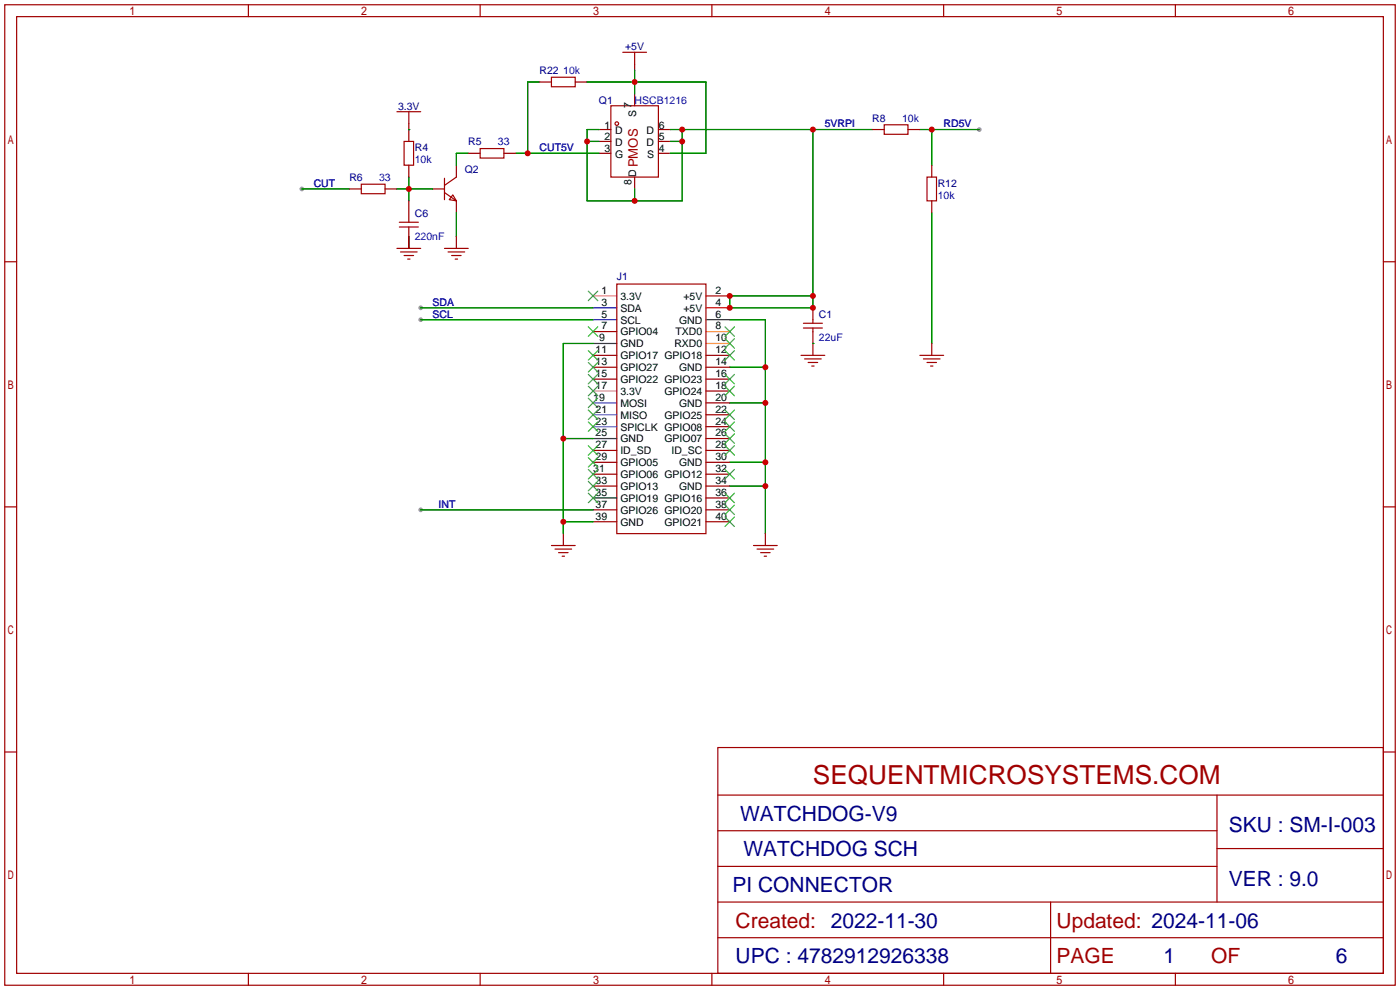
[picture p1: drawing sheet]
<svg xmlns="http://www.w3.org/2000/svg" width="299mm" height="212mm" viewBox="0 0 299 212" stroke-linecap="round" stroke-linejoin="round" font-family="sans-serif">
<g fill="#999">
<circle cx="89.9" cy="68.3" r=".51"/>
<circle cx="89.9" cy="65.8" r=".51"/>
<circle cx="89.9" cy="109" r=".51"/>
<circle cx="64.5" cy="40.4" r=".51"/>
<circle cx="209.3" cy="27.7" r=".51"/>
</g>
<g fill="none" stroke="#a10000" stroke-width=".25">
<path d="M1 1h297.2v209.6h-297.2zM3.6 3.6h292.1v204.4h-292.1zM53.1 1v2.6M102.6 1v2.6M117.9 16.5h5v2h-5zM133.1 11.2h5.1M135.6 11.2v2.5M152.1 1v2.6M201.7 1v2.6M251.2 1v2.6M77.2 39.4h5.1v2h-5.1zM84.8 23.9h5.1"/>
<path d="M86.4 30.2h2v5.1h-2zM87.4 23.9v2.5M95 38.1v4.6M97.5 37.8l-2.5 1.8M102.6 31.8h5.1v2h-5.1zM130.6 22.6h10.1v15.2h-10.1zM189 26.7h5.1v2h-5.1zM198.1 37.8h2.1v5.1h-2.1zM1 55.9h2.6M84.8 53.1h5.1M85.3 48.5h4.1M85.3 47.5h4.1"/>
<path d="M85.6 53.8h3.6M86.4 54.6h2M87.1 55.4h.5M95 41.1l2.5 1.8M95 53.1h5.1M95.8 53.8h3.5M96.5 54.6h2.1M96.8 41.7l.7 1.2-1.5-.2zM97.3 55.4h.5M295.7 55.9h2.5M131.8 60.7h19.1v53.3h-19.1zM171.2 75.9h5.1"/>
<path d="M171.7 70.1h4.1M171.7 69.1h4.1M172 76.7h3.5M172.7 77.5h2.1M173.5 78.2h.5M173.7 68.3v.8M173.7 70.1v.8M196.6 75.9h5.1M197.4 76.7h3.5M198.1 77.5h2.1M198.9 78.2h.5M1 108.3h2.6"/>
<path d="M117.9 116.6h5M118.6 117.3h3.6M119.4 118.1h2M120.1 118.9h.5M161 116.6h5.1M161.8 117.3h3.6M162.6 118.1h2M163.3 118.9h.5M295.7 108.3h2.5M153.4 159.8h142.3v48.2h-142.3zM1 160.7h2.6M153.4 169.9h142.3"/>
<path d="M153.4 177.5h106.7M260.1 169.9v22.9M295.7 160.7h2.5M153.4 185.2h106.7M153.4 192.8h142.3M224.5 192.8v15.2M260.1 181.4h35.6M53.1 208v2.6M102.6 208v2.6M152.1 208v2.6M153.4 200.4h142.3M201.7 208v2.6"/>
<path d="M251.2 208v2.6"/>
<circle cx="131.8" cy="26.4" r=".38"/>
</g>
<g fill="none" stroke="#008700" stroke-width=".25">
<path d="M115.3 17.5h-2.5v15.3M125.5 17.5h25.4v15.3h-7.6M135.6 15v5.1M87.4 27.7h.1M87.4 37.8v5.1M100.1 32.8h-2.6v2.5M110.2 32.8h17.8M125.5 30.2h2.5M128 27.7h-2.5v15.2h20.3v-15.2M143.3 27.7h43.1M143.3 30.2h2.5M173.7 27.7v38.1h-17.7v-2.6h17.7"/>
<path d="M196.6 27.7h12.7M199.1 27.7v7.6M64.5 40.4h10.2M84.8 40.4h7.7M87.4 50.5v2.6M97.5 45.5v5M135.6 40.4v2.5M199.1 45.5v27.9M89.9 68.3h36.8M89.9 65.8h36.8M126.7 73.4h-6.3v40.6M156 68.3h7.6v45.7"/>
<path d="M156 78.5h7.6M173.7 73.4h.1M120.4 93.7h6.3M156 86.1h7.6M156 98.8h7.6M89.9 109h36.8M120.4 111.5h6.3M156 103.9h7.6"/>
</g>
<g fill="none" stroke="#870000" stroke-width=".25">
<path d="M115.3 17.5h2.6M122.9 17.5h2.6M135.6 13.7v1.3M87.4 26.4v3.8M87.4 35.3v2.5M97.5 35.3v2.5M100.1 32.8h2.5M107.7 32.8h2.5M128 27.7h2.6M128 30.2h2.6M128 32.8h2.6M135.6 20.1v2.5"/>
<path d="M135.6 37.8v2.6M140.7 27.7h2.6M140.7 30.2h2.6M140.7 32.8h2.6M186.4 27.7h2.6M194.1 27.7h2.5M199.1 35.3v2.5M74.7 40.4h2.5M82.3 40.4h2.5M87.4 42.9v4.6M87.4 48.5v4.6M92.5 40.4h2.5"/>
<path d="M97.5 42.9v2.6M97.5 50.5v2.6M199.1 42.9v2.6M126.7 78.5h5.1M126.7 75.9h5.1M126.7 70.9h5.1M150.9 78.5h5.1M150.9 75.9h5.1M173.7 65.8v2.5M173.7 70.9v5M199.1 73.4v2.5M126.7 81h5.1"/>
<path d="M126.7 98.8h5.1M126.7 96.3h5.1M150.9 86.1h5.1M150.9 83.6h5.1M150.9 81h5.1M150.9 98.8h5.1M150.9 96.3h5.1M150.9 93.7h5.1M150.9 91.2h5.1M150.9 88.6h5.1M120.4 114v2.6M126.7 111.5h5.1"/>
<path d="M126.7 109h5.1M126.7 103.9h5.1M126.7 101.3h5.1M150.9 111.5h5.1M150.9 109h5.1M150.9 106.4h5.1M150.9 103.9h5.1M150.9 101.3h5.1M163.6 114v2.6"/>
</g>
<path d="M126.7 86.1h5.1M126.7 91.2h5.1M126.7 88.6h5.1" fill="none" stroke="#90f" stroke-width=".25"/>
<g fill="none" stroke="#3c3" stroke-width=".25">
<path d="M125.7 77.5l2.1 2M125.7 74.9l2.1 2.1M125.7 69.8l2.1 2.1M125.7 62.2l2.1 2.1M127.8 77.5l-2.1 2M127.8 74.9l-2.1 2.1M127.8 69.8l-2.1 2.1M127.8 62.2l-2.1 2.1M154.9 74.9l2.1 2.1M154.9 72.4l2.1 2M154.9 69.8l2.1 2.1M157 74.9l-2.1 2.1"/>
<path d="M157 72.4l-2.1 2M157 69.8l-2.1 2.1M125.7 85.1l2.1 2M125.7 82.5l2.1 2.1M125.7 80l2.1 2M125.7 97.8l2.1 2M125.7 95.2l2.1 2.1M125.7 90.2l2.1 2M125.7 87.6l2.1 2.1M127.8 85.1l-2.1 2M127.8 82.5l-2.1 2.1M127.8 80l-2.1 2"/>
<path d="M127.8 97.8l-2.1 2M127.8 95.2l-2.1 2.1M127.8 90.2l-2.1 2M127.8 87.6l-2.1 2.1M154.9 82.5l2.1 2.1M154.9 80l2.1 2M154.9 95.2l2.1 2.1M154.9 92.7l2.1 2M154.9 90.2l2.1 2M154.9 87.6l2.1 2.1M157 82.5l-2.1 2.1M157 80l-2.1 2"/>
<path d="M157 95.2l-2.1 2.1M157 92.7l-2.1 2M157 90.2l-2.1 2M157 87.6l-2.1 2.1M125.7 105.4l2.1 2M125.7 102.9l2.1 2M125.7 100.3l2.1 2.1M127.8 105.4l-2.1 2M127.8 102.9l-2.1 2M127.8 100.3l-2.1 2.1M154.9 110.5l2.1 2M154.9 107.9l2.1 2.1"/>
<path d="M154.9 105.4l2.1 2M154.9 100.3l2.1 2.1M157 110.5l-2.1 2M157 107.9l-2.1 2.1M157 105.4l-2.1 2M157 100.3l-2.1 2.1"/>
</g>
<path d="M126.7 63.2h5.1M126.7 83.6h5.1" fill="none" stroke="#f0f" stroke-width=".25"/>
<path d="M150.9 73.4h5.1M150.9 70.9h5.1" fill="none" stroke="#f90" stroke-width=".25"/>
<path d="M126.7 73.4h5.1M126.7 93.7h5.1M126.7 106.4h5.1" fill="none" stroke="#000" stroke-width=".25"/>
<path d="M150.9 68.3h5.1" fill="none" stroke="#333" stroke-width=".25"/>
<path d="M126.7 68.3h5.1M126.7 65.8h5.1" fill="none" stroke="#00f" stroke-width=".25"/>
<path d="M150.9 65.8h5.1M150.9 63.2h5.1" fill="none" stroke="#f00" stroke-width=".25"/>
<g fill="#c00">
<circle cx="163.6" cy="78.5" r=".63"/>
<circle cx="163.6" cy="86.1" r=".63"/>
<circle cx="163.6" cy="98.8" r=".63"/>
<circle cx="163.6" cy="103.9" r=".63"/>
<circle cx="120.4" cy="93.7" r=".63"/>
<circle cx="120.4" cy="111.5" r=".63"/>
<circle cx="135.6" cy="17.5" r=".63"/>
<circle cx="87.4" cy="40.4" r=".63"/>
<circle cx="112.8" cy="32.8" r=".63"/>
<circle cx="199.1" cy="27.7" r=".63"/>
<circle cx="173.7" cy="27.7" r=".63"/>
<circle cx="173.7" cy="63.2" r=".63"/>
<circle cx="173.7" cy="65.8" r=".63"/>
<circle cx="156" cy="65.8" r=".63"/>
<circle cx="156" cy="63.2" r=".63"/>
<circle cx="145.8" cy="27.7" r=".63"/>
<circle cx="145.8" cy="30.2" r=".63"/>
<circle cx="135.6" cy="42.9" r=".63"/>
<circle cx="125.5" cy="30.2" r=".63"/>
</g>
<text font-size="5.6" fill="#a00000" x="173.7" y="167.5">SEQUENTMICROSYSTEMS.COM</text>
<g font-size="4.5" fill="#000080">
<text x="158.2" y="175.4">WATCHDOG-V9</text>
<text x="262.6" y="177.9">SKU : SM-I-003</text>
<text x="158.9" y="183">WATCHDOG SCH</text>
<text x="156.6" y="190.6">PI CONNECTOR</text>
<text x="262.6" y="189.3">VER : 9.0</text>
<text x="157.2" y="205.9">UPC : 4782912926338</text>
<text x="248.7" y="205.9">1</text>
<text x="285.5" y="205.9">6</text>
</g>
<g font-size="4.5" fill="#a00000">
<text x="157.2" y="198.2">Created: 2022-11-30</text>
<text x="225.8" y="198.2">Updated: 2024-11-06</text>
<text x="225.8" y="205.9">PAGE</text>
<text x="258.8" y="205.9">OF</text>
</g>
<text font-size="2.8" fill="#a00000" x="136.3" y="35.8" transform="rotate(-90 136.3 35.8)">PMOS</text>
<g font-size="2.2" fill="#000080">
<text x="133.6" y="10.7">+5V</text>
<text x="115.3" y="15.8">R22</text>
<text x="85.1" y="23.4">3.3V</text>
<text x="128" y="22.2">Q1</text>
<text x="186.4" y="26">R8</text>
<text x="88.6" y="32.3">R4</text>
<text x="100.1" y="31">R5</text>
<text x="74.7" y="38.7">R6</text>
<text x="99.3" y="36.9">Q2</text>
<text x="200.4" y="39.9">R12</text>
<text x="88.6" y="46.3">C6</text>
<text x="131.8" y="59.7">J1</text>
<text x="175" y="67.9">C1</text>
</g>
<g font-size="2.2" fill="#00f">
<text x="120.4" y="15.8">10k</text>
<text x="135.6" y="22.2">HSCB1216</text>
<text x="176.3" y="27.2">5VRPI</text>
<text x="192.8" y="26">10k</text>
<text x="201.7" y="27.2">RD5V</text>
<text x="88.6" y="34.9">10k</text>
<text x="106.4" y="31">33</text>
<text x="115.3" y="32.3">CUT5V</text>
<text x="67.1" y="39.9">CUT</text>
<text x="81" y="38.7">33</text>
<text x="200.4" y="42.5">10k</text>
<text x="88.6" y="51.4">220nF</text>
<text x="92.5" y="65.3">SDA</text>
<text x="92.5" y="67.9">SCL</text>
<text x="175" y="73">22uF</text>
<text x="93.7" y="108.5">INT</text>
</g>
<g font-size="2.2">
<text x="134.9" y="23.1" transform="rotate(-90 134.9 23.1)">7</text>
<text x="129.2" y="27.5">1</text>
<text x="131.5" y="28.7">D</text>
<text x="135.9" y="25.1" transform="rotate(-90 135.9 25.1)">S</text>
<text x="138.2" y="28.7">D</text>
<text x="140.8" y="27.5">6</text>
<text x="129.2" y="30">2</text>
<text x="129.2" y="32.6">3</text>
<text x="131.5" y="31.3">D</text>
<text x="131.5" y="33.8">G</text>
<text x="138.2" y="31.3">D</text>
<text x="138.3" y="33.8">S</text>
<text x="140.8" y="32.6">4</text>
<text x="140.8" y="30">5</text>
<text x="134.9" y="39.6" transform="rotate(-90 134.9 39.6)">8</text>
<text x="135.9" y="37.8" transform="rotate(-90 135.9 37.8)">D</text>
<text x="128.5" y="65.3">3</text>
<text x="128.5" y="62.8">1</text>
<text x="132.6" y="64.1">3.3V</text>
<text x="146.1" y="64.1">+5V</text>
<text x="152.9" y="65.3">4</text>
<text x="152.9" y="62.8">2</text>
<text x="128.5" y="70.4">7</text>
<text x="128.5" y="67.9">5</text>
<text x="132.6" y="71.7">GPIO04</text>
<text x="132.6" y="69.1">SCL</text>
<text x="132.6" y="66.6">SDA</text>
<text x="144.4" y="71.7">TXD0</text>
<text x="145.1" y="69.1">GND</text>
<text x="146.1" y="66.6">+5V</text>
<text x="152.9" y="70.4">8</text>
<text x="152.9" y="67.9">6</text>
<text x="127.3" y="75.5">11</text>
<text x="128" y="73">9</text>
<text x="132.6" y="76.8">GPIO17 GPIO18</text>
<text x="132.6" y="74.2">GND</text>
<text x="144.1" y="74.2">RXD0</text>
<text x="152.9" y="75.5">12</text>
<text x="152.9" y="73">10</text>
<text x="127.3" y="83.1">17</text>
<text x="127.3" y="80.6">15</text>
<text x="127.3" y="78">13</text>
<text x="132.6" y="81.8">GPIO22 GPIO23</text>
<text x="132.6" y="79.3">GPIO27</text>
<text x="145.1" y="79.3">GND</text>
<text x="152.9" y="83.1">18</text>
<text x="152.9" y="80.6">16</text>
<text x="152.9" y="78">14</text>
<text x="126.8" y="85.7">19</text>
<text x="127.3" y="88.2">21</text>
<text x="132.6" y="86.9">MOSI</text>
<text x="132.6" y="84.4">3.3V</text>
<text x="132.6" y="89.5">MISO</text>
<text x="142" y="84.4">GPIO24</text>
<text x="142" y="89.5">GPIO25</text>
<text x="145.1" y="86.9">GND</text>
<text x="152.9" y="85.7">20</text>
<text x="152.9" y="88.2">22</text>
<text x="127.3" y="95.8">27</text>
<text x="127.3" y="93.3">25</text>
<text x="127.3" y="90.7">23</text>
<text x="132.6" y="94.5">GND</text>
<text x="132.6" y="92">SPICLK GPIO08</text>
<text x="142" y="94.5">GPIO07</text>
<text x="152.9" y="95.8">28</text>
<text x="152.9" y="93.3">26</text>
<text x="152.9" y="90.7">24</text>
<text x="126.8" y="100.9">31</text>
<text x="127.3" y="98.4">29</text>
<text x="132.6" y="99.6">GPIO05</text>
<text x="132.6" y="97.1">ID_SD</text>
<text x="143.5" y="97.1">ID_SC</text>
<text x="145.1" y="99.6">GND</text>
<text x="152.9" y="100.9">32</text>
<text x="152.9" y="98.4">30</text>
<text x="127.3" y="106">35</text>
<text x="127.3" y="103.4">33</text>
<text x="132.6" y="107.2">GPIO19 GPIO16</text>
<text x="132.6" y="104.7">GPIO13</text>
<text x="132.6" y="102.2">GPIO06 GPIO12</text>
<text x="145.1" y="104.7">GND</text>
<text x="152.9" y="106">36</text>
<text x="152.9" y="103.4">34</text>
<text x="127.3" y="111.1">39</text>
<text x="127.3" y="108.5">37</text>
<text x="132.6" y="112.3">GND</text>
<text x="132.6" y="109.8">GPIO26 GPIO20</text>
<text x="142" y="112.3">GPIO21</text>
<text x="152.9" y="111.1">40</text>
<text x="152.9" y="108.5">38</text>
</g>
</svg>
